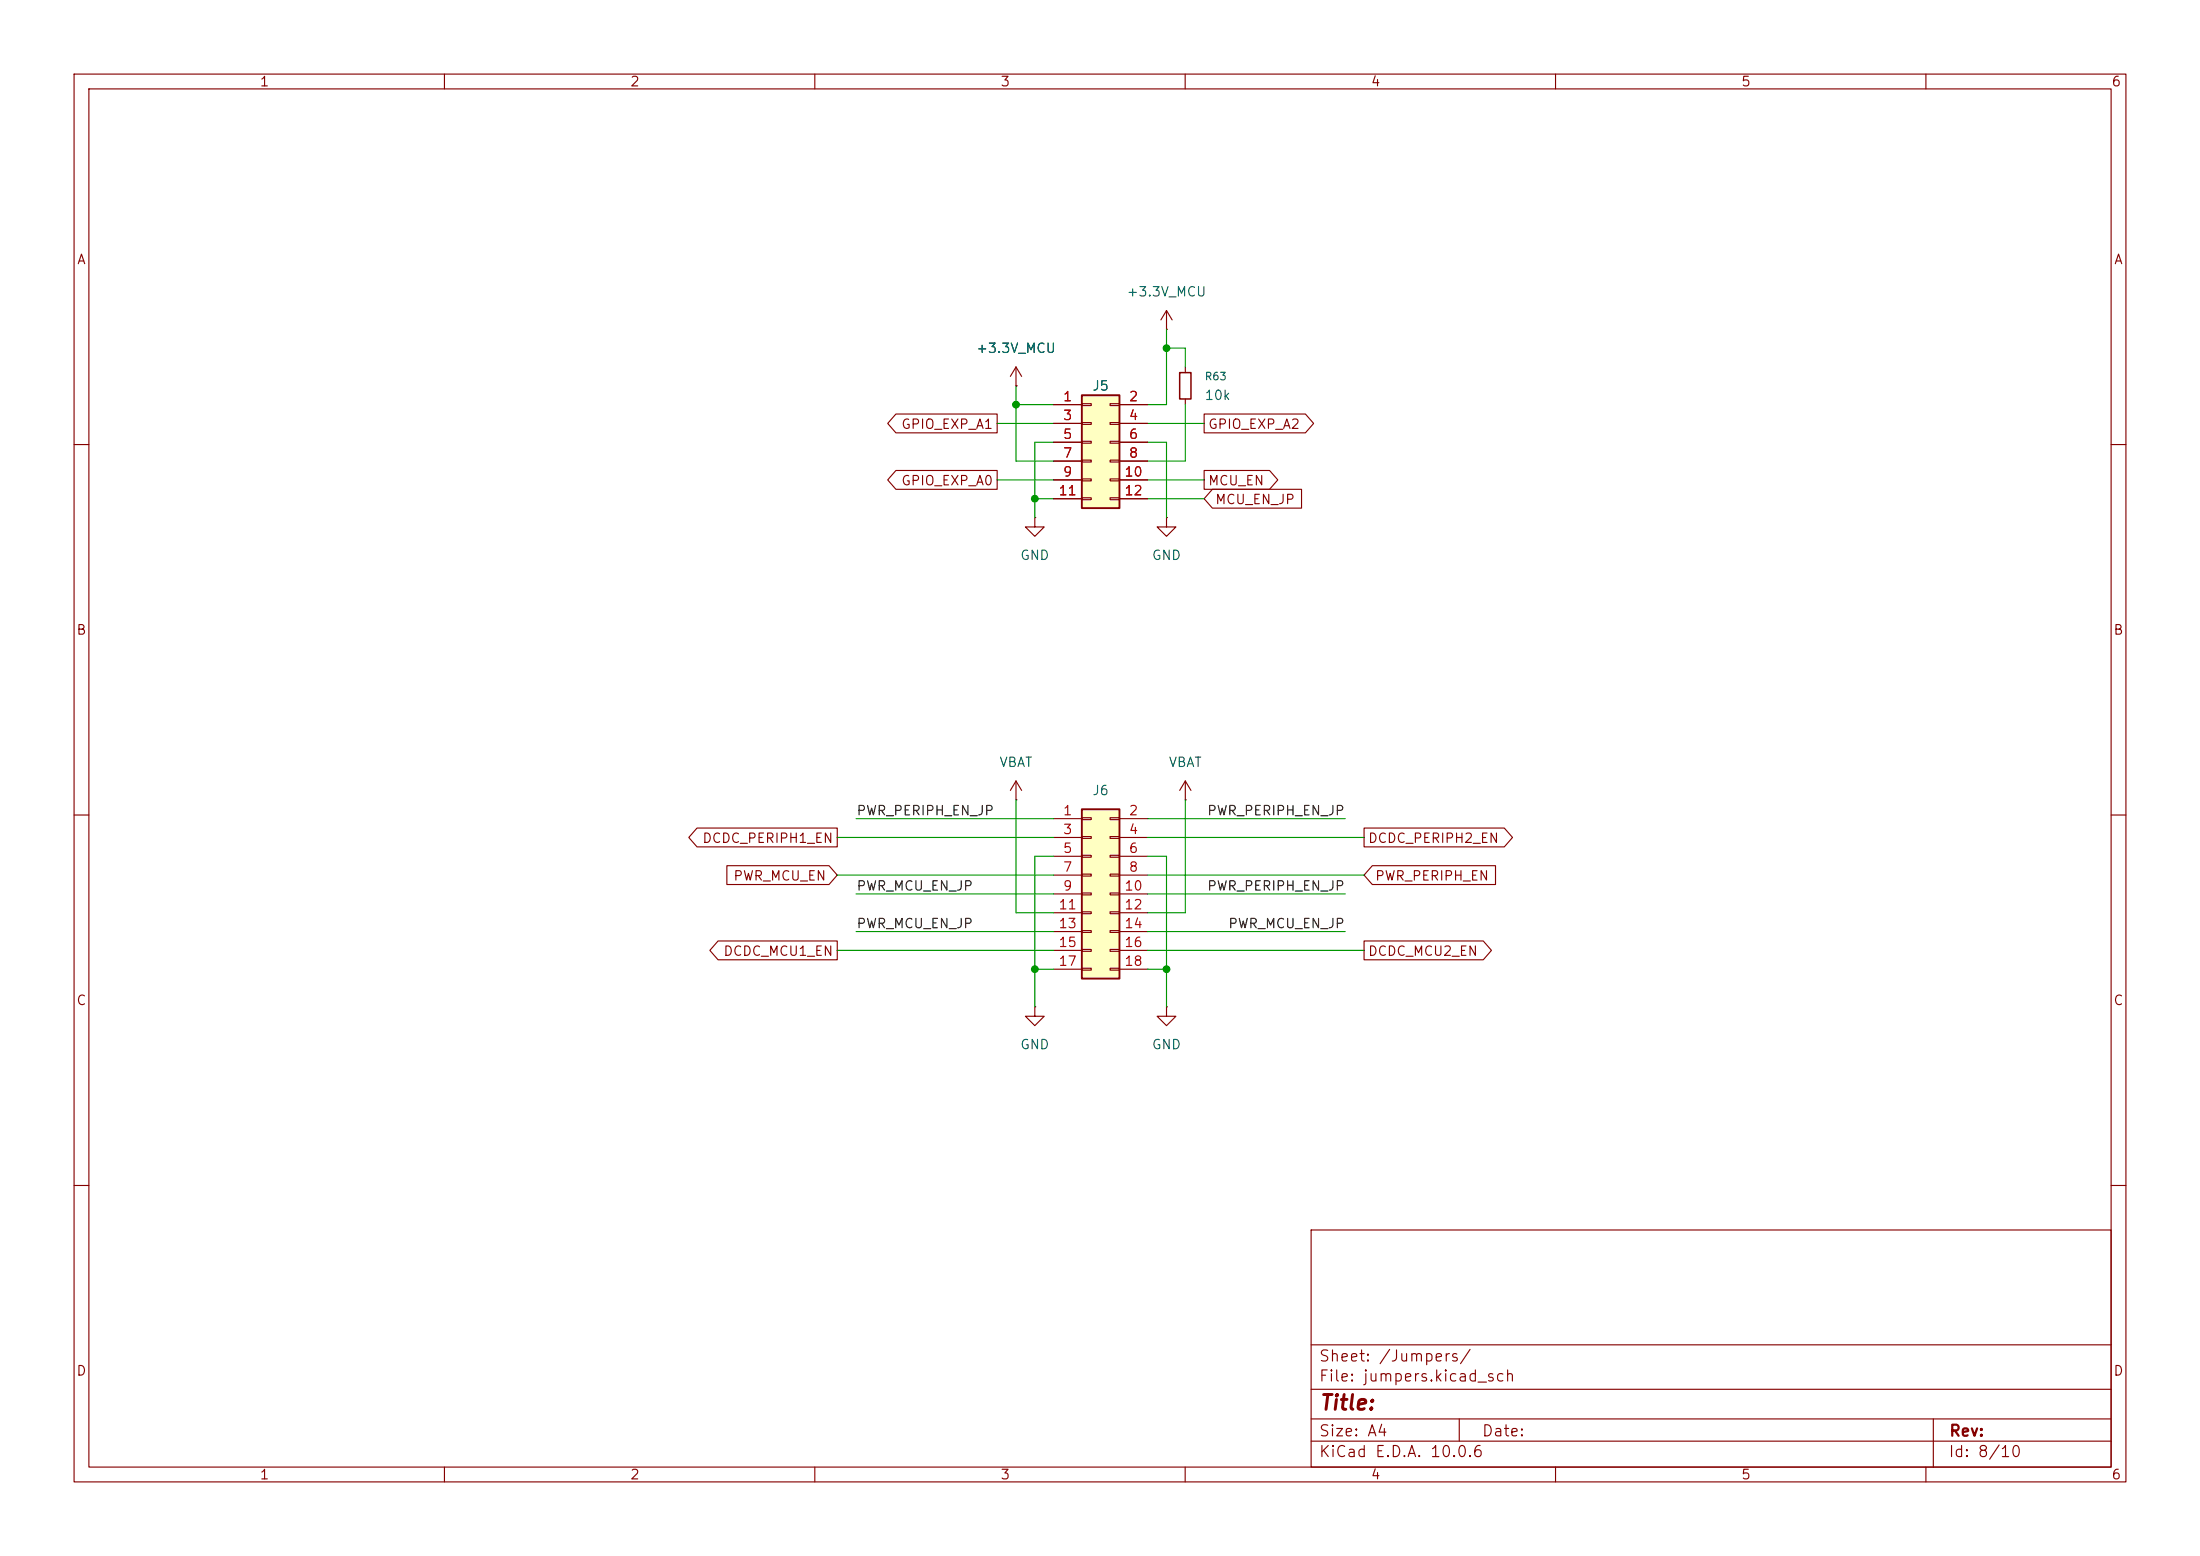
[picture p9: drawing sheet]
(kicad_sch
 (version 20260306)
 (generator "eeschema")
 (generator_version "10.0")
 (paper "A4")
 (lib_symbols
  (symbol "Connector_Generic:Conn_02x06_Odd_Even"
   (pin_names
    (offset 1.016) (hide yes)) (exclude_from_sim no) (in_bom yes) (on_board yes)
   (in_pos_files yes)
   (duplicate_pin_numbers_are_jumpers no)
   (property "Reference" "J" (at 1.27 7.62 0) (show_name no) (do_not_autoplace no) (effects (font (size 1.27 1.27))))
   (property "Value" "Conn_02x06_Odd_Even" (at 1.27 -10.16 0) (show_name no) (do_not_autoplace no) (effects (font (size 1.27 1.27))))
   (property "Footprint" "" (at 0 0 0) (show_name no) (do_not_autoplace no) (hide yes) (effects (font (size 1.27 1.27))))
   (property "Datasheet" "" (at 0 0 0) (show_name no) (do_not_autoplace no) (hide yes) (effects (font (size 1.27 1.27))))
   (property "Description" "Generic connector, double row, 02x06, odd/even pin numbering scheme (row 1 odd numbers, row 2 even numbers), script generated (kicad-library-utils/schlib/autogen/connector/)" (at 0 0 0) (show_name no) (do_not_autoplace no) (hide yes) (effects (font (size 1.27 1.27))))
   (symbol "Conn_02x06_Odd_Even_1_1"
    (rectangle (start -1.27 6.35) (end 3.81 -8.89) (stroke (width 0.254) (type default)) (fill (type background)))
    (rectangle (start -1.27 5.207) (end 0 4.953) (stroke (width 0.1524) (type default)) (fill (type none)))
    (rectangle (start -1.27 2.667) (end 0 2.413) (stroke (width 0.1524) (type default)) (fill (type none)))
    (rectangle (start -1.27 0.127) (end 0 -0.127) (stroke (width 0.1524) (type default)) (fill (type none)))
    (rectangle (start -1.27 -2.413) (end 0 -2.667) (stroke (width 0.1524) (type default)) (fill (type none)))
    (rectangle (start -1.27 -4.953) (end 0 -5.207) (stroke (width 0.1524) (type default)) (fill (type none)))
    (rectangle (start -1.27 -7.493) (end 0 -7.747) (stroke (width 0.1524) (type default)) (fill (type none)))
    (rectangle (start 3.81 5.207) (end 2.54 4.953) (stroke (width 0.1524) (type default)) (fill (type none)))
    (rectangle (start 3.81 2.667) (end 2.54 2.413) (stroke (width 0.1524) (type default)) (fill (type none)))
    (rectangle (start 3.81 0.127) (end 2.54 -0.127) (stroke (width 0.1524) (type default)) (fill (type none)))
    (rectangle (start 3.81 -2.413) (end 2.54 -2.667) (stroke (width 0.1524) (type default)) (fill (type none)))
    (rectangle (start 3.81 -4.953) (end 2.54 -5.207) (stroke (width 0.1524) (type default)) (fill (type none)))
    (rectangle (start 3.81 -7.493) (end 2.54 -7.747) (stroke (width 0.1524) (type default)) (fill (type none)))
    (pin passive line (at -5.08 5.08 0) (length 3.81) (name "Pin_1" (effects (font (size 1.27 1.27)))) (number "1" (effects (font (size 1.27 1.27)))))
    (pin passive line (at 7.62 5.08 180) (length 3.81) (name "Pin_2" (effects (font (size 1.27 1.27)))) (number "2" (effects (font (size 1.27 1.27)))))
    (pin passive line (at -5.08 2.54 0) (length 3.81) (name "Pin_3" (effects (font (size 1.27 1.27)))) (number "3" (effects (font (size 1.27 1.27)))))
    (pin passive line (at 7.62 2.54 180) (length 3.81) (name "Pin_4" (effects (font (size 1.27 1.27)))) (number "4" (effects (font (size 1.27 1.27)))))
    (pin passive line (at -5.08 0 0) (length 3.81) (name "Pin_5" (effects (font (size 1.27 1.27)))) (number "5" (effects (font (size 1.27 1.27)))))
    (pin passive line (at 7.62 0 180) (length 3.81) (name "Pin_6" (effects (font (size 1.27 1.27)))) (number "6" (effects (font (size 1.27 1.27)))))
    (pin passive line (at -5.08 -2.54 0) (length 3.81) (name "Pin_7" (effects (font (size 1.27 1.27)))) (number "7" (effects (font (size 1.27 1.27)))))
    (pin passive line (at 7.62 -2.54 180) (length 3.81) (name "Pin_8" (effects (font (size 1.27 1.27)))) (number "8" (effects (font (size 1.27 1.27)))))
    (pin passive line (at -5.08 -5.08 0) (length 3.81) (name "Pin_9" (effects (font (size 1.27 1.27)))) (number "9" (effects (font (size 1.27 1.27)))))
    (pin passive line (at 7.62 -5.08 180) (length 3.81) (name "Pin_10" (effects (font (size 1.27 1.27)))) (number "10" (effects (font (size 1.27 1.27)))))
    (pin passive line (at -5.08 -7.62 0) (length 3.81) (name "Pin_11" (effects (font (size 1.27 1.27)))) (number "11" (effects (font (size 1.27 1.27)))))
    (pin passive line (at 7.62 -7.62 180) (length 3.81) (name "Pin_12" (effects (font (size 1.27 1.27)))) (number "12" (effects (font (size 1.27 1.27))))))
   (embedded_fonts no))
  (symbol "Connector_Generic:Conn_02x09_Odd_Even"
   (pin_names
    (offset 1.016) (hide yes)) (exclude_from_sim no) (in_bom yes) (on_board yes)
   (in_pos_files yes)
   (duplicate_pin_numbers_are_jumpers no)
   (property "Reference" "J" (at 1.27 12.7 0) (show_name no) (do_not_autoplace no) (effects (font (size 1.27 1.27))))
   (property "Value" "Conn_02x09_Odd_Even" (at 1.27 -12.7 0) (show_name no) (do_not_autoplace no) (effects (font (size 1.27 1.27))))
   (property "Footprint" "" (at 0 0 0) (show_name no) (do_not_autoplace no) (hide yes) (effects (font (size 1.27 1.27))))
   (property "Datasheet" "" (at 0 0 0) (show_name no) (do_not_autoplace no) (hide yes) (effects (font (size 1.27 1.27))))
   (property "Description" "Generic connector, double row, 02x09, odd/even pin numbering scheme (row 1 odd numbers, row 2 even numbers), script generated (kicad-library-utils/schlib/autogen/connector/)" (at 0 0 0) (show_name no) (do_not_autoplace no) (hide yes) (effects (font (size 1.27 1.27))))
   (symbol "Conn_02x09_Odd_Even_1_1"
    (rectangle (start -1.27 11.43) (end 3.81 -11.43) (stroke (width 0.254) (type default)) (fill (type background)))
    (rectangle (start -1.27 10.287) (end 0 10.033) (stroke (width 0.1524) (type default)) (fill (type none)))
    (rectangle (start -1.27 7.747) (end 0 7.493) (stroke (width 0.1524) (type default)) (fill (type none)))
    (rectangle (start -1.27 5.207) (end 0 4.953) (stroke (width 0.1524) (type default)) (fill (type none)))
    (rectangle (start -1.27 2.667) (end 0 2.413) (stroke (width 0.1524) (type default)) (fill (type none)))
    (rectangle (start -1.27 0.127) (end 0 -0.127) (stroke (width 0.1524) (type default)) (fill (type none)))
    (rectangle (start -1.27 -2.413) (end 0 -2.667) (stroke (width 0.1524) (type default)) (fill (type none)))
    (rectangle (start -1.27 -4.953) (end 0 -5.207) (stroke (width 0.1524) (type default)) (fill (type none)))
    (rectangle (start -1.27 -7.493) (end 0 -7.747) (stroke (width 0.1524) (type default)) (fill (type none)))
    (rectangle (start -1.27 -10.033) (end 0 -10.287) (stroke (width 0.1524) (type default)) (fill (type none)))
    (rectangle (start 3.81 10.287) (end 2.54 10.033) (stroke (width 0.1524) (type default)) (fill (type none)))
    (rectangle (start 3.81 7.747) (end 2.54 7.493) (stroke (width 0.1524) (type default)) (fill (type none)))
    (rectangle (start 3.81 5.207) (end 2.54 4.953) (stroke (width 0.1524) (type default)) (fill (type none)))
    (rectangle (start 3.81 2.667) (end 2.54 2.413) (stroke (width 0.1524) (type default)) (fill (type none)))
    (rectangle (start 3.81 0.127) (end 2.54 -0.127) (stroke (width 0.1524) (type default)) (fill (type none)))
    (rectangle (start 3.81 -2.413) (end 2.54 -2.667) (stroke (width 0.1524) (type default)) (fill (type none)))
    (rectangle (start 3.81 -4.953) (end 2.54 -5.207) (stroke (width 0.1524) (type default)) (fill (type none)))
    (rectangle (start 3.81 -7.493) (end 2.54 -7.747) (stroke (width 0.1524) (type default)) (fill (type none)))
    (rectangle (start 3.81 -10.033) (end 2.54 -10.287) (stroke (width 0.1524) (type default)) (fill (type none)))
    (pin passive line (at -5.08 10.16 0) (length 3.81) (name "Pin_1" (effects (font (size 1.27 1.27)))) (number "1" (effects (font (size 1.27 1.27)))))
    (pin passive line (at 7.62 10.16 180) (length 3.81) (name "Pin_2" (effects (font (size 1.27 1.27)))) (number "2" (effects (font (size 1.27 1.27)))))
    (pin passive line (at -5.08 7.62 0) (length 3.81) (name "Pin_3" (effects (font (size 1.27 1.27)))) (number "3" (effects (font (size 1.27 1.27)))))
    (pin passive line (at 7.62 7.62 180) (length 3.81) (name "Pin_4" (effects (font (size 1.27 1.27)))) (number "4" (effects (font (size 1.27 1.27)))))
    (pin passive line (at -5.08 5.08 0) (length 3.81) (name "Pin_5" (effects (font (size 1.27 1.27)))) (number "5" (effects (font (size 1.27 1.27)))))
    (pin passive line (at 7.62 5.08 180) (length 3.81) (name "Pin_6" (effects (font (size 1.27 1.27)))) (number "6" (effects (font (size 1.27 1.27)))))
    (pin passive line (at -5.08 2.54 0) (length 3.81) (name "Pin_7" (effects (font (size 1.27 1.27)))) (number "7" (effects (font (size 1.27 1.27)))))
    (pin passive line (at 7.62 2.54 180) (length 3.81) (name "Pin_8" (effects (font (size 1.27 1.27)))) (number "8" (effects (font (size 1.27 1.27)))))
    (pin passive line (at -5.08 0 0) (length 3.81) (name "Pin_9" (effects (font (size 1.27 1.27)))) (number "9" (effects (font (size 1.27 1.27)))))
    (pin passive line (at 7.62 0 180) (length 3.81) (name "Pin_10" (effects (font (size 1.27 1.27)))) (number "10" (effects (font (size 1.27 1.27)))))
    (pin passive line (at -5.08 -2.54 0) (length 3.81) (name "Pin_11" (effects (font (size 1.27 1.27)))) (number "11" (effects (font (size 1.27 1.27)))))
    (pin passive line (at 7.62 -2.54 180) (length 3.81) (name "Pin_12" (effects (font (size 1.27 1.27)))) (number "12" (effects (font (size 1.27 1.27)))))
    (pin passive line (at -5.08 -5.08 0) (length 3.81) (name "Pin_13" (effects (font (size 1.27 1.27)))) (number "13" (effects (font (size 1.27 1.27)))))
    (pin passive line (at 7.62 -5.08 180) (length 3.81) (name "Pin_14" (effects (font (size 1.27 1.27)))) (number "14" (effects (font (size 1.27 1.27)))))
    (pin passive line (at -5.08 -7.62 0) (length 3.81) (name "Pin_15" (effects (font (size 1.27 1.27)))) (number "15" (effects (font (size 1.27 1.27)))))
    (pin passive line (at 7.62 -7.62 180) (length 3.81) (name "Pin_16" (effects (font (size 1.27 1.27)))) (number "16" (effects (font (size 1.27 1.27)))))
    (pin passive line (at -5.08 -10.16 0) (length 3.81) (name "Pin_17" (effects (font (size 1.27 1.27)))) (number "17" (effects (font (size 1.27 1.27)))))
    (pin passive line (at 7.62 -10.16 180) (length 3.81) (name "Pin_18" (effects (font (size 1.27 1.27)))) (number "18" (effects (font (size 1.27 1.27))))))
   (embedded_fonts no))
  (symbol "Device:R_Small"
   (pin_numbers (hide yes))
   (pin_names
    (offset 0.254) (hide yes)) (exclude_from_sim no) (in_bom yes) (on_board yes)
   (in_pos_files yes)
   (duplicate_pin_numbers_are_jumpers no)
   (property "Reference" "R" (at 0 0 90) (show_name no) (do_not_autoplace no) (effects (font (size 1.016 1.016))))
   (property "Value" "R_Small" (at 1.778 0 90) (show_name no) (do_not_autoplace no) (effects (font (size 1.27 1.27))))
   (property "Footprint" "" (at 0 0 0) (show_name no) (do_not_autoplace no) (hide yes) (effects (font (size 1.27 1.27))))
   (property "Datasheet" "" (at 0 0 0) (show_name no) (do_not_autoplace no) (hide yes) (effects (font (size 1.27 1.27))))
   (property "Description" "Resistor, small symbol" (at 0 0 0) (show_name no) (do_not_autoplace no) (hide yes) (effects (font (size 1.27 1.27))))
   (symbol "R_Small_0_1"
    (rectangle (start -0.762 1.778) (end 0.762 -1.778) (stroke (width 0.2032) (type default)) (fill (type none))))
   (symbol "R_Small_1_1"
    (pin passive line (at 0 2.54 270) (length 0.762) (name "" (effects (font (size 1.27 1.27)))) (number "1" (effects (font (size 1.27 1.27)))))
    (pin passive line (at 0 -2.54 90) (length 0.762) (name "" (effects (font (size 1.27 1.27)))) (number "2" (effects (font (size 1.27 1.27))))))
   (embedded_fonts no))
  (symbol "power:+3.3V"
   (power global)
   (pin_numbers (hide yes))
   (pin_names
    (offset 0) (hide yes)) (exclude_from_sim no) (in_bom yes) (on_board yes)
   (in_pos_files yes)
   (duplicate_pin_numbers_are_jumpers no)
   (property "Reference" "#PWR" (at 0 -3.81 0) (show_name no) (do_not_autoplace no) (hide yes) (effects (font (size 1.27 1.27))))
   (property "Value" "+3.3V" (at 0 3.556 0) (show_name no) (do_not_autoplace no) (effects (font (size 1.27 1.27))))
   (property "Footprint" "" (at 0 0 0) (show_name no) (do_not_autoplace no) (hide yes) (effects (font (size 1.27 1.27))))
   (property "Datasheet" "" (at 0 0 0) (show_name no) (do_not_autoplace no) (hide yes) (effects (font (size 1.27 1.27))))
   (property "Description" "Power symbol creates a global label with name \"+3.3V\"" (at 0 0 0) (show_name no) (do_not_autoplace no) (hide yes) (effects (font (size 1.27 1.27))))
   (symbol "+3.3V_0_1"
    (polyline (pts (xy -0.762 1.27) (xy 0 2.54)) (stroke (width 0) (type default)) (fill (type none)))
    (polyline (pts (xy 0 2.54) (xy 0.762 1.27)) (stroke (width 0) (type default)) (fill (type none)))
    (polyline (pts (xy 0 0) (xy 0 2.54)) (stroke (width 0) (type default)) (fill (type none))))
   (symbol "+3.3V_1_1"
    (pin power_in line (at 0 0 90) (length 0) (name "" (effects (font (size 1.27 1.27)))) (number "1" (effects (font (size 1.27 1.27))))))
   (embedded_fonts no))
  (symbol "power:GND"
   (power global)
   (pin_numbers (hide yes))
   (pin_names
    (offset 0) (hide yes)) (exclude_from_sim no) (in_bom yes) (on_board yes)
   (in_pos_files yes)
   (duplicate_pin_numbers_are_jumpers no)
   (property "Reference" "#PWR" (at 0 -6.35 0) (show_name no) (do_not_autoplace no) (hide yes) (effects (font (size 1.27 1.27))))
   (property "Value" "GND" (at 0 -3.81 0) (show_name no) (do_not_autoplace no) (effects (font (size 1.27 1.27))))
   (property "Footprint" "" (at 0 0 0) (show_name no) (do_not_autoplace no) (hide yes) (effects (font (size 1.27 1.27))))
   (property "Datasheet" "" (at 0 0 0) (show_name no) (do_not_autoplace no) (hide yes) (effects (font (size 1.27 1.27))))
   (property "Description" "Power symbol creates a global label with name \"GND\" , ground" (at 0 0 0) (show_name no) (do_not_autoplace no) (hide yes) (effects (font (size 1.27 1.27))))
   (symbol "GND_0_1"
    (polyline (pts (xy 0 0) (xy 0 -1.27) (xy 1.27 -1.27) (xy 0 -2.54) (xy -1.27 -1.27) (xy 0 -1.27)) (stroke (width 0) (type default)) (fill (type none))))
   (symbol "GND_1_1"
    (pin power_in line (at 0 0 270) (length 0) (name "" (effects (font (size 1.27 1.27)))) (number "1" (effects (font (size 1.27 1.27))))))
   (embedded_fonts no))
  (symbol "power:VDD"
   (power global)
   (pin_numbers (hide yes))
   (pin_names
    (offset 0) (hide yes)) (exclude_from_sim no) (in_bom yes) (on_board yes)
   (in_pos_files yes)
   (duplicate_pin_numbers_are_jumpers no)
   (property "Reference" "#PWR" (at 0 -3.81 0) (show_name no) (do_not_autoplace no) (hide yes) (effects (font (size 1.27 1.27))))
   (property "Value" "VDD" (at 0 3.556 0) (show_name no) (do_not_autoplace no) (effects (font (size 1.27 1.27))))
   (property "Footprint" "" (at 0 0 0) (show_name no) (do_not_autoplace no) (hide yes) (effects (font (size 1.27 1.27))))
   (property "Datasheet" "" (at 0 0 0) (show_name no) (do_not_autoplace no) (hide yes) (effects (font (size 1.27 1.27))))
   (property "Description" "Power symbol creates a global label with name \"VDD\"" (at 0 0 0) (show_name no) (do_not_autoplace no) (hide yes) (effects (font (size 1.27 1.27))))
   (symbol "VDD_0_1"
    (polyline (pts (xy -0.762 1.27) (xy 0 2.54)) (stroke (width 0) (type default)) (fill (type none)))
    (polyline (pts (xy 0 2.54) (xy 0.762 1.27)) (stroke (width 0) (type default)) (fill (type none)))
    (polyline (pts (xy 0 0) (xy 0 2.54)) (stroke (width 0) (type default)) (fill (type none))))
   (symbol "VDD_1_1"
    (pin power_in line (at 0 0 90) (length 0) (name "" (effects (font (size 1.27 1.27)))) (number "1" (effects (font (size 1.27 1.27))))))
   (embedded_fonts no)))
 (junction
  (at 157.48 46.99)
  (diameter 0)
  (color 0 0 0 0))
 (junction
  (at 139.7 130.81)
  (diameter 0)
  (color 0 0 0 0))
 (junction
  (at 139.7 67.31)
  (diameter 0)
  (color 0 0 0 0))
 (junction
  (at 137.16 54.61)
  (diameter 0)
  (color 0 0 0 0))
 (junction
  (at 157.48 130.81)
  (diameter 0)
  (color 0 0 0 0))
 (wire
  (pts (xy 157.48 135.89) (xy 157.48 130.81))
  (stroke (width 0) (type default)))
 (wire
  (pts (xy 154.94 54.61) (xy 157.48 54.61))
  (stroke (width 0) (type default)))
 (wire
  (pts (xy 157.48 115.57) (xy 157.48 130.81))
  (stroke (width 0) (type default)))
 (wire
  (pts (xy 142.24 62.23) (xy 137.16 62.23))
  (stroke (width 0) (type default)))
 (wire
  (pts (xy 142.24 123.19) (xy 137.16 123.19))
  (stroke (width 0) (type default)))
 (wire
  (pts (xy 113.03 113.03) (xy 142.24 113.03))
  (stroke (width 0) (type default)))
 (wire
  (pts (xy 160.02 107.95) (xy 160.02 123.19))
  (stroke (width 0) (type default)))
 (wire
  (pts (xy 154.94 110.49) (xy 181.61 110.49))
  (stroke (width 0) (type default)))
 (wire
  (pts (xy 142.24 120.65) (xy 115.57 120.65))
  (stroke (width 0) (type default)))
 (wire
  (pts (xy 157.48 46.99) (xy 160.02 46.99))
  (stroke (width 0) (type default)))
 (wire
  (pts (xy 160.02 46.99) (xy 160.02 49.53))
  (stroke (width 0) (type default)))
 (wire
  (pts (xy 154.94 57.15) (xy 162.56 57.15))
  (stroke (width 0) (type default)))
 (wire
  (pts (xy 137.16 107.95) (xy 137.16 123.19))
  (stroke (width 0) (type default)))
 (wire
  (pts (xy 113.03 128.27) (xy 142.24 128.27))
  (stroke (width 0) (type default)))
 (wire
  (pts (xy 160.02 62.23) (xy 160.02 54.61))
  (stroke (width 0) (type default)))
 (wire
  (pts (xy 139.7 115.57) (xy 142.24 115.57))
  (stroke (width 0) (type default)))
 (wire
  (pts (xy 139.7 67.31) (xy 139.7 69.85))
  (stroke (width 0) (type default)))
 (wire
  (pts (xy 154.94 113.03) (xy 184.15 113.03))
  (stroke (width 0) (type default)))
 (wire
  (pts (xy 184.15 118.11) (xy 154.94 118.11))
  (stroke (width 0) (type default)))
 (wire
  (pts (xy 157.48 54.61) (xy 157.48 46.99))
  (stroke (width 0) (type default)))
 (wire
  (pts (xy 154.94 128.27) (xy 184.15 128.27))
  (stroke (width 0) (type default)))
 (wire
  (pts (xy 134.62 64.77) (xy 142.24 64.77))
  (stroke (width 0) (type default)))
 (wire
  (pts (xy 154.94 62.23) (xy 160.02 62.23))
  (stroke (width 0) (type default)))
 (wire
  (pts (xy 157.48 59.69) (xy 157.48 69.85))
  (stroke (width 0) (type default)))
 (wire
  (pts (xy 142.24 130.81) (xy 139.7 130.81))
  (stroke (width 0) (type default)))
 (wire
  (pts (xy 115.57 110.49) (xy 142.24 110.49))
  (stroke (width 0) (type default)))
 (wire
  (pts (xy 137.16 62.23) (xy 137.16 54.61))
  (stroke (width 0) (type default)))
 (wire
  (pts (xy 154.94 67.31) (xy 162.56 67.31))
  (stroke (width 0) (type default)))
 (wire
  (pts (xy 115.57 125.73) (xy 142.24 125.73))
  (stroke (width 0) (type default)))
 (wire
  (pts (xy 139.7 59.69) (xy 139.7 67.31))
  (stroke (width 0) (type default)))
 (wire
  (pts (xy 154.94 59.69) (xy 157.48 59.69))
  (stroke (width 0) (type default)))
 (wire
  (pts (xy 154.94 125.73) (xy 181.61 125.73))
  (stroke (width 0) (type default)))
 (wire
  (pts (xy 137.16 52.07) (xy 137.16 54.61))
  (stroke (width 0) (type default)))
 (wire
  (pts (xy 139.7 67.31) (xy 142.24 67.31))
  (stroke (width 0) (type default)))
 (wire
  (pts (xy 137.16 54.61) (xy 142.24 54.61))
  (stroke (width 0) (type default)))
 (wire
  (pts (xy 181.61 120.65) (xy 154.94 120.65))
  (stroke (width 0) (type default)))
 (wire
  (pts (xy 154.94 115.57) (xy 157.48 115.57))
  (stroke (width 0) (type default)))
 (wire
  (pts (xy 139.7 130.81) (xy 139.7 115.57))
  (stroke (width 0) (type default)))
 (wire
  (pts (xy 154.94 123.19) (xy 160.02 123.19))
  (stroke (width 0) (type default)))
 (wire
  (pts (xy 142.24 118.11) (xy 113.03 118.11))
  (stroke (width 0) (type default)))
 (wire
  (pts (xy 157.48 44.45) (xy 157.48 46.99))
  (stroke (width 0) (type default)))
 (wire
  (pts (xy 134.62 57.15) (xy 142.24 57.15))
  (stroke (width 0) (type default)))
 (wire
  (pts (xy 139.7 130.81) (xy 139.7 135.89))
  (stroke (width 0) (type default)))
 (wire
  (pts (xy 154.94 64.77) (xy 162.56 64.77))
  (stroke (width 0) (type default)))
 (wire
  (pts (xy 157.48 130.81) (xy 154.94 130.81))
  (stroke (width 0) (type default)))
 (wire
  (pts (xy 142.24 59.69) (xy 139.7 59.69))
  (stroke (width 0) (type default)))
 (label "PWR_PERIPH_EN_JP"
  (at 181.61 120.65 180)
  (effects (font (size 1.27 1.27)) (justify right bottom)))
 (label "PWR_MCU_EN_JP"
  (at 181.61 125.73 180)
  (effects (font (size 1.27 1.27)) (justify right bottom)))
 (label "PWR_PERIPH_EN_JP"
  (at 181.61 110.49 180)
  (effects (font (size 1.27 1.27)) (justify right bottom)))
 (label "PWR_MCU_EN_JP"
  (at 115.57 120.65 0)
  (effects (font (size 1.27 1.27)) (justify left bottom)))
 (label "PWR_MCU_EN_JP"
  (at 115.57 125.73 0)
  (effects (font (size 1.27 1.27)) (justify left bottom)))
 (label "PWR_PERIPH_EN_JP"
  (at 115.57 110.49 0)
  (effects (font (size 1.27 1.27)) (justify left bottom)))
 (global_label "PWR_MCU_EN"
  (shape input)
  (at 113.03 118.11 180)
  (fields_autoplaced yes)
  (effects (font (size 1.27 1.27)) (justify right))
  (property "Intersheetrefs" "${INTERSHEET_REFS}" (at 97.5868 118.11 0) (hide yes) (show_name no) (do_not_autoplace no) (effects (font (size 1.27 1.27)) (justify right))))
 (global_label "GPIO_EXP_A2"
  (shape output)
  (at 162.56 57.15 0)
  (fields_autoplaced yes)
  (effects (font (size 1.27 1.27)) (justify left))
  (property "Intersheetrefs" "${INTERSHEET_REFS}" (at 177.8823 57.15 0) (hide yes) (show_name no) (do_not_autoplace no) (effects (font (size 1.27 1.27)) (justify left))))
 (global_label "DCDC_MCU2_EN"
  (shape output)
  (at 184.15 128.27 0)
  (effects (font (size 1.27 1.27)) (justify left))
  (property "Intersheetrefs" "${INTERSHEET_REFS}" (at 199.2908 128.27 0) (hide yes) (show_name no) (do_not_autoplace no) (effects (font (size 1.27 1.27)) (justify left))))
 (global_label "DCDC_PERIPH2_EN"
  (shape output)
  (at 184.15 113.03 0)
  (effects (font (size 1.27 1.27)) (justify left))
  (property "Intersheetrefs" "${INTERSHEET_REFS}" (at 199.2908 113.03 0) (hide yes) (show_name no) (do_not_autoplace no) (effects (font (size 1.27 1.27)) (justify left))))
 (global_label "MCU_EN"
  (shape output)
  (at 162.56 64.77 0)
  (effects (font (size 1.27 1.27)) (justify left))
  (property "Intersheetrefs" "${INTERSHEET_REFS}" (at 181.61 39.0458 90) (hide yes) (show_name no) (do_not_autoplace no) (effects (font (size 1.27 1.27)) (justify left))))
 (global_label "DCDC_MCU1_EN"
  (shape output)
  (at 113.03 128.27 180)
  (effects (font (size 1.27 1.27)) (justify right))
  (property "Intersheetrefs" "${INTERSHEET_REFS}" (at 97.8892 128.27 0) (hide yes) (show_name no) (do_not_autoplace no) (effects (font (size 1.27 1.27)) (justify right))))
 (global_label "PWR_PERIPH_EN"
  (shape input)
  (at 184.15 118.11 0)
  (fields_autoplaced yes)
  (effects (font (size 1.27 1.27)) (justify left))
  (property "Intersheetrefs" "${INTERSHEET_REFS}" (at 202.4356 118.11 0) (hide yes) (show_name no) (do_not_autoplace no) (effects (font (size 1.27 1.27)) (justify left))))
 (global_label "GPIO_EXP_A1"
  (shape output)
  (at 134.62 57.15 180)
  (fields_autoplaced yes)
  (effects (font (size 1.27 1.27)) (justify right))
  (property "Intersheetrefs" "${INTERSHEET_REFS}" (at 119.2977 57.15 0) (hide yes) (show_name no) (do_not_autoplace no) (effects (font (size 1.27 1.27)) (justify right))))
 (global_label "DCDC_PERIPH1_EN"
  (shape output)
  (at 113.03 113.03 180)
  (effects (font (size 1.27 1.27)) (justify right))
  (property "Intersheetrefs" "${INTERSHEET_REFS}" (at 97.8892 113.03 0) (hide yes) (show_name no) (do_not_autoplace no) (effects (font (size 1.27 1.27)) (justify right))))
 (global_label "GPIO_EXP_A0"
  (shape output)
  (at 134.62 64.77 180)
  (fields_autoplaced yes)
  (effects (font (size 1.27 1.27)) (justify right))
  (property "Intersheetrefs" "${INTERSHEET_REFS}" (at 119.2977 64.77 0) (hide yes) (show_name no) (do_not_autoplace no) (effects (font (size 1.27 1.27)) (justify right))))
 (global_label "MCU_EN_JP"
  (shape input)
  (at 162.56 67.31 0)
  (fields_autoplaced yes)
  (effects (font (size 1.27 1.27)) (justify left))
  (property "Intersheetrefs" "${INTERSHEET_REFS}" (at 176.2494 67.31 0) (hide yes) (show_name no) (do_not_autoplace no) (effects (font (size 1.27 1.27)) (justify left))))
 (symbol
  (lib_id "Device:R_Small")
  (at 160.02 52.07 0)
  (unit 1)
  (body_style 1)
  (exclude_from_sim no)
  (in_bom yes)
  (on_board yes)
  (in_pos_files yes)
  (dnp no)
  (fields_autoplaced yes)
  (property "Reference" "R63" (at 162.56 50.7999 0) (show_name no) (do_not_autoplace no) (effects (font (size 1.016 1.016)) (justify left)))
  (property "Value" "10k" (at 162.56 53.3399 0) (show_name no) (do_not_autoplace no) (effects (font (size 1.27 1.27)) (justify left)))
  (property "Footprint" "Resistor_SMD:R_0603_1608Metric_Pad0.98x0.95mm_HandSolder" (at 160.02 52.07 0) (hide yes) (show_name no) (do_not_autoplace no) (effects (font (size 1.27 1.27))))
  (property "Datasheet" "" (at 160.02 52.07 0) (hide yes) (show_name no) (do_not_autoplace no) (effects (font (size 1.27 1.27))))
  (property "Description" "Resistor, small symbol" (at 160.02 52.07 0) (hide yes) (show_name no) (do_not_autoplace no) (effects (font (size 1.27 1.27))))
  (pin "1")
  (pin "2"))
 (symbol
  (lib_id "power:VDD")
  (at 137.16 107.95 0)
  (unit 1)
  (body_style 1)
  (exclude_from_sim no)
  (in_bom yes)
  (on_board yes)
  (in_pos_files yes)
  (dnp no)
  (fields_autoplaced yes)
  (property "Reference" "#PWR058" (at 137.16 111.76 0) (hide yes) (show_name no) (do_not_autoplace no) (effects (font (size 1.27 1.27))))
  (property "Value" "VBAT" (at 137.16 102.87 0) (show_name no) (do_not_autoplace no) (effects (font (size 1.27 1.27))))
  (property "Footprint" "" (at 137.16 107.95 0) (hide yes) (show_name no) (do_not_autoplace no) (effects (font (size 1.27 1.27))))
  (property "Datasheet" "" (at 137.16 107.95 0) (hide yes) (show_name no) (do_not_autoplace no) (effects (font (size 1.27 1.27))))
  (property "Description" "Power symbol creates a global label with name \"VDD\"" (at 137.16 107.95 0) (hide yes) (show_name no) (do_not_autoplace no) (effects (font (size 1.27 1.27))))
  (pin "1"))
 (symbol
  (lib_id "power:+3.3V")
  (at 137.16 52.07 0)
  (unit 1)
  (body_style 1)
  (exclude_from_sim no)
  (in_bom yes)
  (on_board yes)
  (in_pos_files yes)
  (dnp no)
  (fields_autoplaced yes)
  (property "Reference" "#PWR057" (at 137.16 55.88 0) (hide yes) (show_name no) (do_not_autoplace no) (effects (font (size 1.27 1.27))))
  (property "Value" "+3.3V_MCU" (at 137.16 46.99 0) (show_name no) (do_not_autoplace no) (effects (font (size 1.27 1.27))))
  (property "Footprint" "" (at 137.16 52.07 0) (hide yes) (show_name no) (do_not_autoplace no) (effects (font (size 1.27 1.27))))
  (property "Datasheet" "" (at 137.16 52.07 0) (hide yes) (show_name no) (do_not_autoplace no) (effects (font (size 1.27 1.27))))
  (property "Description" "Power symbol creates a global label with name \"+3.3V\"" (at 137.16 52.07 0) (hide yes) (show_name no) (do_not_autoplace no) (effects (font (size 1.27 1.27))))
  (pin "1"))
 (symbol
  (lib_id "power:GND")
  (at 139.7 135.89 0)
  (unit 1)
  (body_style 1)
  (exclude_from_sim no)
  (in_bom yes)
  (on_board yes)
  (in_pos_files yes)
  (dnp no)
  (fields_autoplaced yes)
  (property "Reference" "#PWR060" (at 139.7 142.24 0) (hide yes) (show_name no) (do_not_autoplace no) (effects (font (size 1.27 1.27))))
  (property "Value" "GND" (at 139.7 140.97 0) (show_name no) (do_not_autoplace no) (effects (font (size 1.27 1.27))))
  (property "Footprint" "" (at 139.7 135.89 0) (hide yes) (show_name no) (do_not_autoplace no) (effects (font (size 1.27 1.27))))
  (property "Datasheet" "" (at 139.7 135.89 0) (hide yes) (show_name no) (do_not_autoplace no) (effects (font (size 1.27 1.27))))
  (property "Description" "Power symbol creates a global label with name \"GND\" , ground" (at 139.7 135.89 0) (hide yes) (show_name no) (do_not_autoplace no) (effects (font (size 1.27 1.27))))
  (pin "1"))
 (symbol
  (lib_id "Connector_Generic:Conn_02x09_Odd_Even")
  (at 147.32 120.65 0)
  (unit 1)
  (body_style 1)
  (exclude_from_sim no)
  (in_bom yes)
  (on_board yes)
  (in_pos_files yes)
  (dnp no)
  (property "Reference" "J6" (at 148.59 106.68 0) (show_name no) (do_not_autoplace no) (effects (font (size 1.27 1.27))))
  (property "Value" "Conn_02x09_Odd_Even" (at 148.59 106.68 0) (hide yes) (show_name no) (do_not_autoplace no) (effects (font (size 1.27 1.27))))
  (property "Footprint" "Connector_PinHeader_2.54mm:PinHeader_2x09_P2.54mm_Vertical_SMD" (at 147.32 120.65 0) (hide yes) (show_name no) (do_not_autoplace no) (effects (font (size 1.27 1.27))))
  (property "Datasheet" "" (at 147.32 120.65 0) (hide yes) (show_name no) (do_not_autoplace no) (effects (font (size 1.27 1.27))))
  (property "Description" "Generic connector, double row, 02x09, odd/even pin numbering scheme (row 1 odd numbers, row 2 even numbers), script generated (kicad-library-utils/schlib/autogen/connector/)" (at 147.32 120.65 0) (hide yes) (show_name no) (do_not_autoplace no) (effects (font (size 1.27 1.27))))
  (pin "17")
  (pin "5")
  (pin "18")
  (pin "6")
  (pin "3")
  (pin "15")
  (pin "14")
  (pin "4")
  (pin "1")
  (pin "7")
  (pin "11")
  (pin "9")
  (pin "12")
  (pin "16")
  (pin "2")
  (pin "8")
  (pin "10")
  (pin "13"))
 (symbol
  (lib_id "power:GND")
  (at 157.48 135.89 0)
  (unit 1)
  (body_style 1)
  (exclude_from_sim no)
  (in_bom yes)
  (on_board yes)
  (in_pos_files yes)
  (dnp no)
  (fields_autoplaced yes)
  (property "Reference" "#PWR062" (at 157.48 142.24 0) (hide yes) (show_name no) (do_not_autoplace no) (effects (font (size 1.27 1.27))))
  (property "Value" "GND" (at 157.48 140.97 0) (show_name no) (do_not_autoplace no) (effects (font (size 1.27 1.27))))
  (property "Footprint" "" (at 157.48 135.89 0) (hide yes) (show_name no) (do_not_autoplace no) (effects (font (size 1.27 1.27))))
  (property "Datasheet" "" (at 157.48 135.89 0) (hide yes) (show_name no) (do_not_autoplace no) (effects (font (size 1.27 1.27))))
  (property "Description" "Power symbol creates a global label with name \"GND\" , ground" (at 157.48 135.89 0) (hide yes) (show_name no) (do_not_autoplace no) (effects (font (size 1.27 1.27))))
  (pin "1"))
 (symbol
  (lib_id "Connector_Generic:Conn_02x06_Odd_Even")
  (at 147.32 59.69 0)
  (unit 1)
  (body_style 1)
  (exclude_from_sim no)
  (in_bom yes)
  (on_board yes)
  (in_pos_files yes)
  (dnp no)
  (property "Reference" "J5" (at 148.59 52.07 0) (show_name no) (do_not_autoplace no) (effects (font (size 1.27 1.27))))
  (property "Value" "Conn_02x06_Odd_Even" (at 148.59 50.8 0) (hide yes) (show_name no) (do_not_autoplace no) (effects (font (size 1.27 1.27))))
  (property "Footprint" "Connector_PinHeader_2.54mm:PinHeader_2x06_P2.54mm_Vertical_SMD" (at 147.32 59.69 0) (hide yes) (show_name no) (do_not_autoplace no) (effects (font (size 1.27 1.27))))
  (property "Datasheet" "" (at 147.32 59.69 0) (hide yes) (show_name no) (do_not_autoplace no) (effects (font (size 1.27 1.27))))
  (property "Description" "Generic connector, double row, 02x06, odd/even pin numbering scheme (row 1 odd numbers, row 2 even numbers), script generated (kicad-library-utils/schlib/autogen/connector/)" (at 147.32 59.69 0) (hide yes) (show_name no) (do_not_autoplace no) (effects (font (size 1.27 1.27))))
  (pin "10")
  (pin "5")
  (pin "1")
  (pin "6")
  (pin "2")
  (pin "3")
  (pin "11")
  (pin "12")
  (pin "7")
  (pin "8")
  (pin "9")
  (pin "4"))
 (symbol
  (lib_id "power:+3.3V")
  (at 157.48 44.45 0)
  (unit 1)
  (body_style 1)
  (exclude_from_sim no)
  (in_bom yes)
  (on_board yes)
  (in_pos_files yes)
  (dnp no)
  (fields_autoplaced yes)
  (property "Reference" "#PWR063" (at 157.48 48.26 0) (hide yes) (show_name no) (do_not_autoplace no) (effects (font (size 1.27 1.27))))
  (property "Value" "+3.3V_MCU" (at 157.48 39.37 0) (show_name no) (do_not_autoplace no) (effects (font (size 1.27 1.27))))
  (property "Footprint" "" (at 157.48 44.45 0) (hide yes) (show_name no) (do_not_autoplace no) (effects (font (size 1.27 1.27))))
  (property "Datasheet" "" (at 157.48 44.45 0) (hide yes) (show_name no) (do_not_autoplace no) (effects (font (size 1.27 1.27))))
  (property "Description" "Power symbol creates a global label with name \"+3.3V\"" (at 157.48 44.45 0) (hide yes) (show_name no) (do_not_autoplace no) (effects (font (size 1.27 1.27))))
  (pin "1"))
 (symbol
  (lib_id "power:VDD")
  (at 160.02 107.95 0)
  (unit 1)
  (body_style 1)
  (exclude_from_sim no)
  (in_bom yes)
  (on_board yes)
  (in_pos_files yes)
  (dnp no)
  (fields_autoplaced yes)
  (property "Reference" "#PWR064" (at 160.02 111.76 0) (hide yes) (show_name no) (do_not_autoplace no) (effects (font (size 1.27 1.27))))
  (property "Value" "VBAT" (at 160.02 102.87 0) (show_name no) (do_not_autoplace no) (effects (font (size 1.27 1.27))))
  (property "Footprint" "" (at 160.02 107.95 0) (hide yes) (show_name no) (do_not_autoplace no) (effects (font (size 1.27 1.27))))
  (property "Datasheet" "" (at 160.02 107.95 0) (hide yes) (show_name no) (do_not_autoplace no) (effects (font (size 1.27 1.27))))
  (property "Description" "Power symbol creates a global label with name \"VDD\"" (at 160.02 107.95 0) (hide yes) (show_name no) (do_not_autoplace no) (effects (font (size 1.27 1.27))))
  (pin "1"))
 (symbol
  (lib_id "power:GND")
  (at 139.7 69.85 0)
  (unit 1)
  (body_style 1)
  (exclude_from_sim no)
  (in_bom yes)
  (on_board yes)
  (in_pos_files yes)
  (dnp no)
  (fields_autoplaced yes)
  (property "Reference" "#PWR059" (at 139.7 76.2 0) (hide yes) (show_name no) (do_not_autoplace no) (effects (font (size 1.27 1.27))))
  (property "Value" "GND" (at 139.7 74.93 0) (show_name no) (do_not_autoplace no) (effects (font (size 1.27 1.27))))
  (property "Footprint" "" (at 139.7 69.85 0) (hide yes) (show_name no) (do_not_autoplace no) (effects (font (size 1.27 1.27))))
  (property "Datasheet" "" (at 139.7 69.85 0) (hide yes) (show_name no) (do_not_autoplace no) (effects (font (size 1.27 1.27))))
  (property "Description" "Power symbol creates a global label with name \"GND\" , ground" (at 139.7 69.85 0) (hide yes) (show_name no) (do_not_autoplace no) (effects (font (size 1.27 1.27))))
  (pin "1"))
 (symbol
  (lib_id "power:GND")
  (at 157.48 69.85 0)
  (unit 1)
  (body_style 1)
  (exclude_from_sim no)
  (in_bom yes)
  (on_board yes)
  (in_pos_files yes)
  (dnp no)
  (fields_autoplaced yes)
  (property "Reference" "#PWR061" (at 157.48 76.2 0) (hide yes) (show_name no) (do_not_autoplace no) (effects (font (size 1.27 1.27))))
  (property "Value" "GND" (at 157.48 74.93 0) (show_name no) (do_not_autoplace no) (effects (font (size 1.27 1.27))))
  (property "Footprint" "" (at 157.48 69.85 0) (hide yes) (show_name no) (do_not_autoplace no) (effects (font (size 1.27 1.27))))
  (property "Datasheet" "" (at 157.48 69.85 0) (hide yes) (show_name no) (do_not_autoplace no) (effects (font (size 1.27 1.27))))
  (property "Description" "Power symbol creates a global label with name \"GND\" , ground" (at 157.48 69.85 0) (hide yes) (show_name no) (do_not_autoplace no) (effects (font (size 1.27 1.27))))
  (pin "1"))
 (sheet_instances
  (path ""
   (page "8"))))
